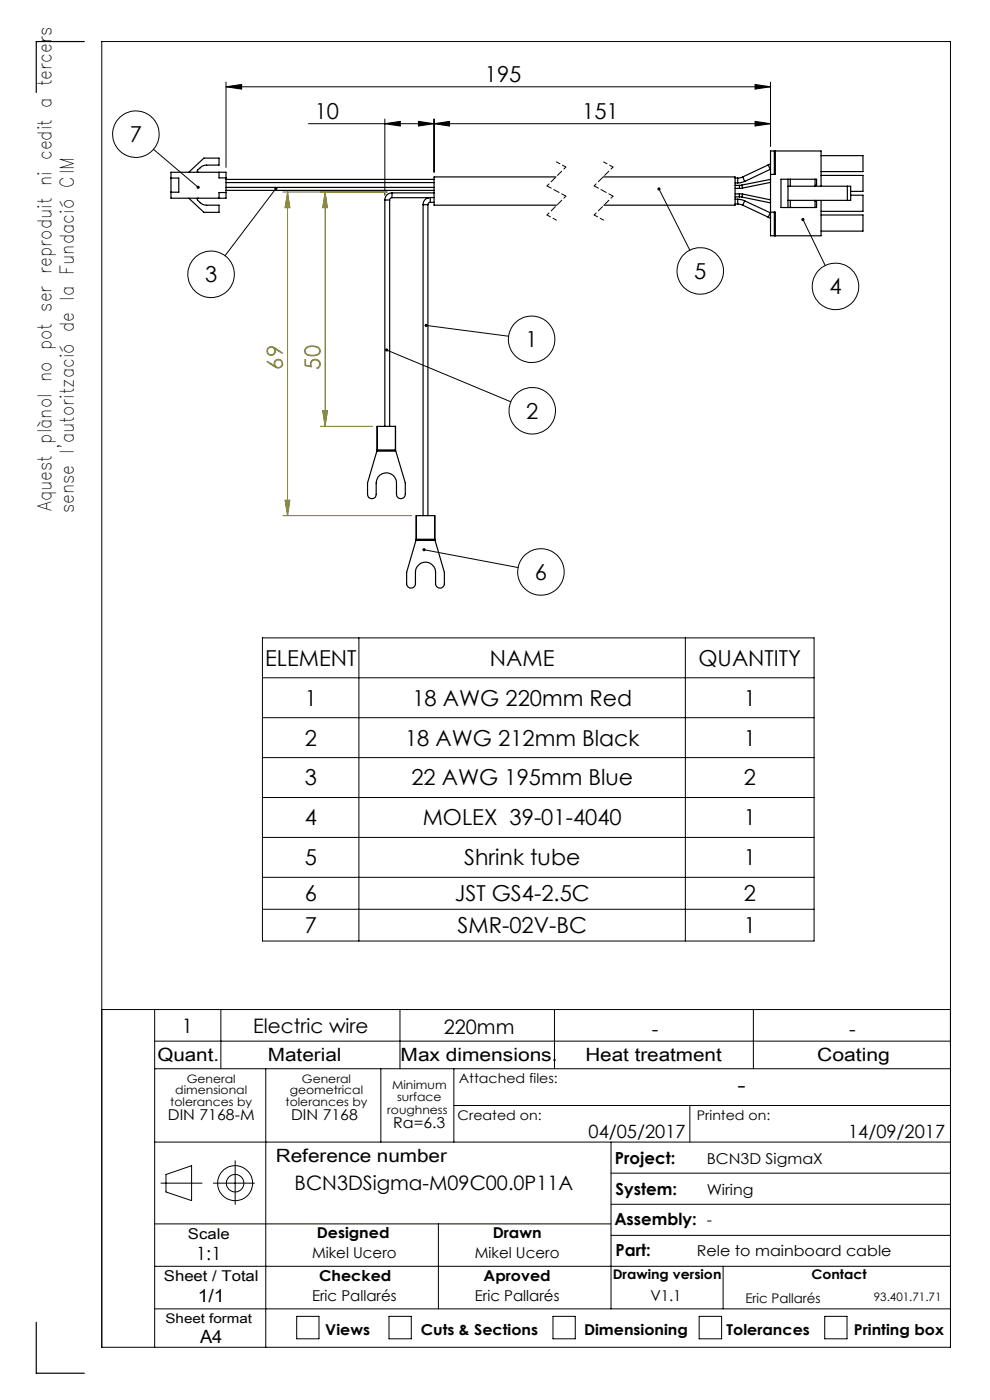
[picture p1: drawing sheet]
<svg xmlns="http://www.w3.org/2000/svg" width="210mm" height="297mm" viewBox="0 0 210 297" stroke-linecap="round" stroke-linejoin="round" font-family="sans-serif">
<g fill="none" stroke="#000" stroke-width=".21">
<path d="M21.6 8.8h180v277h-180zM47.9 18.4l3.4-.5v1zM47.9 17.4v18.1M47.9 18.4h115.5M160.2 17.9l3.2 .5-3.2 .5zM163.4 17.4v13.6M32.6 31.7l9.4 8M65.4 26.2h98M81.6 26.2l3.3-.5v1zM81.6 25.3v16.1M88.8 25.7l3.3 .5-3.3 .5zM92.1 26.2l3.3-.5v1z"/>
<path d="M92.1 25.3v11.2M160.2 25.7l3.2 .5-3.2 .5zM58.5 40l-10.8 14.3M139.8 40.1l6.5 13M170.3 46.6l4.7 9.7M82 74.3l26.3 10.9M90.4 69l17.5 2.3M90 116.6l19.9 3.8M55.7 135.3h117v64.3h-117zM76.1 135.3v64.3M145.4 135.3v64.3M55.7 143.8h117"/>
<path d="M55.7 152.3h117M55.7 160.7h117M55.7 169.2h117M55.7 177.7h117M55.7 186.1h117M55.7 192.9h117M21.6 214.2h180M32.8 214.2v71.6M46.8 214.2v12.5M84.8 214.2v12.5M117.6 214.2v12.5M159.8 214.2v12.5"/>
<path d="M32.8 220.9h168.8M32.8 226.7h168.8M56.4 226.7v59.1M80.8 226.7v15.6M96.3 226.7v15.6M96.3 234.5h105.3M146.3 234.5v7.8M32.8 259.6h96.8M32.8 242.3h168.8M34.1 251h8.8M35.2 249.2l5.4-1.9v7.4l-5.4-1.8zM45.3 251h8.7"/>
<path d="M49.9 246.2v9.3M93 259.6v18.1M129.6 242.3v35.4M129.6 255.5h72M129.6 248.9h72M32.8 268.6h168.8M62.9 279.3h4.8v4.7h-4.8zM82.5 279.3h4.7v4.7h-4.7zM117.3 279.3h4.7v4.7h-4.7zM129.6 262.1h72M148.3 279.3h4.8v4.7h-4.8zM153.4 268.6v9.1"/>
<path d="M174.9 279.3h4.8v4.7h-4.8zM201.6 277.7h-168.8"/>
<circle cx="28.8" cy="28.5" r="4.9"/>
<circle cx="44.8" cy="58.2" r="4.9"/>
<circle cx="148.5" cy="57.5" r="4.9"/>
<circle cx="112.8" cy="72" r="4.9"/>
<circle cx="177.2" cy="60.8" r="4.9"/>
<circle cx="112.9" cy="87.1" r="4.9"/>
<circle cx="114.7" cy="121.3" r="4.9"/>
<circle cx="49.9" cy="251" r="1.87"/>
<circle cx="49.9" cy="251" r="3.7"/>
</g>
<path d="M60 40.7h22.1M61 40.7l.5 3.4h-1zM61 40.7v68.7M69 40.7l.5 3.4h-1.1zM69 40.7v49.7M67.9 90.4h11.1M68.4 87.1h1.1l-.5 3.3zM60 109.4h27.3M60.5 106.1h1l-.5 3.3z" fill="none" stroke="#808000" stroke-width=".21"/>
<path d="M118 34.3l2 1.1M128 34.3l2 1.1M116 45.6l2 1.1M126 45.6l2 1.1" fill="none" stroke="#000" stroke-width=".21" stroke-dasharray="1.3 .6" stroke-dashoffset=".4"/>
<path d="M120 35.4l-4 4M130 35.4l-4 4M120 41.6l-4 4M130 41.6l-4 4" fill="none" stroke="#000" stroke-width=".21" stroke-dasharray="1.3 .6" stroke-dashoffset=".7"/>
<path d="M116 39.4l4 2.2M126 39.4l4 2.2" fill="none" stroke="#000" stroke-width=".21" stroke-dasharray="1.3 .6" stroke-dashoffset=".3"/>
<path d="M17.9 8.8h-10.2v10.8M7.7 280.5v10.8h10.2" fill="none" stroke="#000" stroke-width=".25"/>
<g fill="#000">
<path d="M47.9 18.4l3.4-.5v1zM160.2 17.9l3.2 .5-3.2 .5z"/>
<path d="M41.7 39.5a.34 .34 0 0 0 .1 .5 .34 .34 0 0 0 .5 0l-.3-.3 .3 .2a.35 .35 0 0 0-.1-.5 .35 .35 0 0 0-.5 .1zM170.1 46.3a.35 .35 0 0 0-.1 .6 .35 .35 0 0 0 .6-.2 .35 .35 0 0 0-.4-.4l.1 .3zM139.6 39.8a.33 .33 0 0 0 0 .6 .33 .33 0 0 0 .5-.3 .33 .33 0 0 0-.5-.3l.2 .3zM90.2 68.7l-.1 .3h.3h-.3a.34 .34 0 0 0 .4 .4 .34 .34 0 0 0 .2-.5 .34 .34 0 0 0-.5-.2zM58.2 39.8a.34 .34 0 0 0 .1 .5 .34 .34 0 0 0 .5-.1 .34 .34 0 0 0-.1-.5l-.2 .3 .2-.3zM81.8 74l-.1 .1 .3 .2-.3-.2a.35 .35 0 0 0 .3 .5 .35 .35 0 0 0 .4-.5 .35 .35 0 0 0-.6-.1zM89.7 116.4l-.1 .2h.4h-.4a.34 .34 0 0 0 .4 .4 .34 .34 0 0 0 .2-.5 .34 .34 0 0 0-.5-.1z"/>
<path d="M160.2 25.7l3.2 .5-3.2 .5zM92.1 26.2l3.3-.5v1zM88.8 25.7l3.3 .5-3.3 .5zM81.6 26.2l3.3-.5v1z"/>
</g>
<g fill="#808000">
<path d="M68.4 87.1h1.1l-.5 3.3zM69 40.7l.5 3.4h-1.1z"/>
<path d="M61 40.7l.5 3.4h-1zM60.5 106.1h1l-.5 3.3z"/>
</g>
<g fill="none" stroke="#000" stroke-width=".25">
<path d="M36.3 37.8h1.6v3h-1.6M36.3 36.5h11.6v5.5h-11.6zM40 36.5l3.3-3h3.2v1.5l-3.2 .1-.5 .2-.9 .8a.26 .26 0 0 0-.1 .3 .26 .26 0 0 0 .3 .1M46.5 36.5v1.2h1.4M47.9 38.7h44.2M47.9 38.1h44.2M47.9 39.8h44.2M117.9 37.5h-25.8v6h26M127.9 37.5h28v6h-27.8M155.9 37.8h.6M155.9 38.8h.6M155.9 39.3h.9"/>
<path d="M155.9 40h.9M156.5 37.8v1M156.8 39.3v.7M157.4 39.3h-.6M157.4 39.3l.1 .6M157.5 39.9l-.7 .1M157.6 37.5l-1.1 .3M157.6 37.5l.4 1M158 38.5l-1.5 .3M162.9 35l.5 .9M162.9 35l-5.3 2.5M163.4 35.9l-5.4 2.6"/>
<path d="M163.4 35.9h.1M163.4 34.8l-.5 .2M163.4 38.2v-.1l-6 1.2M163.4 38.7l-5.9 1.2M163.4 37h.9M164.3 32h.2M164.3 32v5M164.3 32h-.9v18h.9M164.5 32v5h-.2M164.5 32h9.7v7.5M167.1 38v6M167.1 39.5h13.3v3h-13.3"/>
<path d="M167.6 38v1.5M172.9 38h.3v1.3h-.3M172.9 38h-7.2v6h7.2M172.9 38v1.5M174.2 33h8.9v3.4h-8.9M174.2 37.2h8.9v3.4h-2.7M179.7 39.5v3M40 42l3.3 3h3.2v-1.5h-3.2l-.5-.3-.9-.7a.24 .24 0 0 1-.1-.3 .24 .24 0 0 1 .3-.2M47.9 40.4h44.2M47.9 40.8h-1.4v1.2M81.6 42.4h1.1M81.6 42.4v48"/>
<path d="M82.7 42.4v48M83.1 41.9l-.4 .3v.2M83.1 40.9a1.45 1.45 0 0 0-1.5 1.5M83.1 40.9v1M83.1 41.9h7.8M83.1 40.9h9M89.7 43.4h1.1M89.7 43.4v66M90.8 43.4v66M90.9 41.9a1.46 1.46 0 0 0-1.2 1.5M91.3 42.9l-.4 .2-.1 .3M91.3 41.9h-.4"/>
<path d="M91.3 41.9v1M91.3 42.9h.8M91.3 41.9h.8M155.9 42.3h.6M155.9 43.3h.6M155.9 41.1h.9M155.9 41.8h.9M156.5 43.3l1.1 .2M156.5 42.3l1.5 .3M156.5 42.3v1M156.8 41.8h.6M156.8 41.1l.7 .1"/>
<path d="M156.8 41.1v.7M157.4 41.8l6 1.2v-.1M157.5 41.2l-.1 .6M157.5 41.2l5.9 1.2M157.6 43.5l5.3 2.6M158 42.6l-.4 .9M158 42.6l5.4 2.6M162.9 46.1l.5 .2M163.4 45.2l-.5 .9M163.4 45.2h.1M163.4 45h.9M164.3 45h.2v5"/>
<path d="M164.3 50h.2M164.3 45v5M167.6 42.5v1.5M172.9 42.7h.3v1.3h-.3M172.9 42.5v1.5M174.2 42.5v7.5h-9.7M174.2 45.6h8.9v3.4h-8.9M180.4 41.4h2.7v3.4h-8.9M80 95.5h3.9l2.1 6.9v2.5a.94 .94 0 0 1-1 .9 .94 .94 0 0 1-.9-.9v-2.5a2.15 2.15 0 0 0-2.1-2.1 2.15 2.15 0 0 0-2.2 2.1v2.5a.92 .92 0 0 1-.9 .9 .92 .92 0 0 1-.9-.9v-2.5zM80 95.7v-5.3h3.9v5.3M80 95.7h3.9M80.1 95.5l-.1 .2"/>
<path d="M83.8 95.5l.1 .2M88.3 114.4h3.9l2.1 7v2.5a.94 .94 0 0 1-1 .9 .94 .94 0 0 1-.9-.9v-2.5a2.13 2.13 0 0 0-2.1-2.2 2.13 2.13 0 0 0-2.2 2.2v2.5a.94 .94 0 0 1-.9 .9 .94 .94 0 0 1-.9-.9v-2.5zM88.3 114.6v-5.2h3.9v5.2M88.3 114.6h3.9M88.4 114.4l-.1 .2M92.1 114.4l.1 .2"/>
</g>
<text font-size="4.9" x="156.5" y="231.9">-</text>
<g font-size="4.7">
<text x="102.9" y="17.4">195</text>
<text x="66.8" y="25.2">10</text>
<text x="123.5" y="25.2">151</text>
<text x="27.6" y="30.2">7</text>
<text x="43.5" y="59.9">3</text>
<text x="147.3" y="59.2">5</text>
<text x="175.9" y="62.5">4</text>
<text x="111.5" y="73.7">1</text>
<text x="111.6" y="88.8">2</text>
<text x="113.5" y="123">6</text>
<text x="56.2" y="141.2">ELEMENT</text>
<text x="103.9" y="141.2">NAME</text>
<text x="148.2" y="141.2">QUANTITY</text>
<text x="64.6" y="149.7">1</text>
<text x="87.5" y="149.7">18 AWG 220mm Red</text>
<text x="157.8" y="149.7">1</text>
<text x="64.6" y="158.2">2</text>
<text x="85.9" y="158.2">18 AWG 212mm Black</text>
<text x="157.8" y="158.2">1</text>
<text x="64.6" y="166.6">3</text>
<text x="87.3" y="166.6">22 AWG 195mm Blue</text>
<text x="157.8" y="166.6">2</text>
<text x="64.6" y="175.1">4</text>
<text x="89.7" y="175.1">MOLEX 39-01-4040</text>
<text x="157.8" y="175.1">1</text>
<text x="64.6" y="183.6">5</text>
<text x="98.5" y="183.6">Shrink tube</text>
<text x="157.8" y="183.6">1</text>
<text x="64.6" y="191.2">6</text>
<text x="96.5" y="191.2">JST GS4-2.5C</text>
<text x="157.8" y="191.2">2</text>
<text x="64.6" y="197.9">7</text>
<text x="97.1" y="197.9">SMR-02V-BC</text>
<text x="157.8" y="197.9">1</text>
</g>
<g font-size="4.7" fill="#808000">
<text x="60" y="78.4" transform="rotate(-90 60 78.4)">69</text>
<text x="68" y="78.4" transform="rotate(-90 68 78.4)">50</text>
</g>
<g font-size="4.2">
<text x="38.6" y="219.1">1</text>
<text x="53.7" y="219.2">Electric wire</text>
<text x="94.1" y="219.5">220mm</text>
<text x="138.3" y="219.7">-</text>
<text x="180.1" y="219.7">-</text>
<text x="62.5" y="252.4">BCN3DSigma-M09C00.0P11A</text>
</g>
<g font-size="4">
<text x="10.9" y="108.4" transform="rotate(-90 10.9 108.4)">Aquest plànol no pot ser reproduit ni cedit a tercers</text>
<text x="15.6" y="108.9" transform="rotate(-90 15.6 108.9)">sense l'autorització de la Fundació CIM</text>
</g>
<g font-size="3.9">
<text x="33.4" y="225.1">Quant.</text>
<text x="56.8" y="225.1">Material</text>
<text x="85" y="225.1">Max dimensions.</text>
<text x="124.2" y="225.1">Heat treatment</text>
<text x="173.4" y="225.1">Coating</text>
<text x="124.8" y="241.3">04/05/2017</text>
<text x="179.9" y="241.3">14/09/2017</text>
<text x="58.5" y="246.6">Reference number</text>
<text x="41.6" y="267.3">1:1</text>
<text x="41.9" y="276.1">1/1</text>
<text x="42.4" y="284.9">A4</text>
</g>
<g font-size="3.5">
<text x="130.5" y="246.9">Project:</text>
<text x="130.6" y="253.5">System:</text>
<text x="130.3" y="259.8">Assembly: -</text>
<text x="130.6" y="266.4">Part:</text>
</g>
<g font-size="3.2">
<text x="35.6" y="237.6">DIN 7168-M</text>
<text x="61.7" y="237.6">DIN 7168</text>
<text x="83.4" y="239.3">Ra=6.3</text>
<text x="149.9" y="246.9">BCN3D SigmaX</text>
<text x="149.9" y="253.5">Wiring</text>
<text x="39.9" y="262.9">Scale</text>
<text x="67.2" y="262.5">Designed</text>
<text x="104.5" y="262.5">Drawn</text>
<text x="66.2" y="266.9">Mikel Ucero</text>
<text x="100.7" y="266.9">Mikel Ucero</text>
<text x="147.8" y="266.4">Rele to mainboard cable</text>
<text x="34.8" y="271.7">Sheet / Total</text>
<text x="67.7" y="271.7">Checked</text>
<text x="102.6" y="271.7">Aproved</text>
<text x="66.2" y="276.1">Eric Pallarés</text>
<text x="100.7" y="276.1">Eric Pallarés</text>
<text x="138" y="276.1">V1.1</text>
<text x="69" y="283.1">Views</text>
<text x="89.3" y="283.1">Cuts &amp; Sections</text>
<text x="123.9" y="283.1">Dimensioning</text>
<text x="154.1" y="283.2">Tolerances</text>
<text x="181.1" y="283.2">Printing box</text>
</g>
<g font-size="2.8">
<text x="97.3" y="229.7">Attached files:</text>
<text x="97.1" y="237.7">Created on:</text>
<text x="147.8" y="237.7">Printed on:</text>
<text x="130" y="271.4">Drawing version</text>
<text x="172.1" y="271.4">Contact</text>
<text x="35.1" y="280.7">Sheet format</text>
<text x="158.1" y="276.4">Eric Pallarés</text>
</g>
<g font-size="2.5">
<text x="37.2" y="232.1">dimensional</text>
<text x="39.6" y="229.7">General</text>
<text x="61.5" y="232.1">geometrical</text>
<text x="64" y="229.7">General</text>
<text x="83.2" y="231">Minimum</text>
<text x="84.2" y="233.5">surface</text>
<text x="36.1" y="234.6">tolerances by</text>
<text x="60.6" y="234.6">tolerances by</text>
<text x="82.1" y="236.2">roughness</text>
<text x="185.4" y="276.1">93.401.71.71</text>
</g>
</svg>
